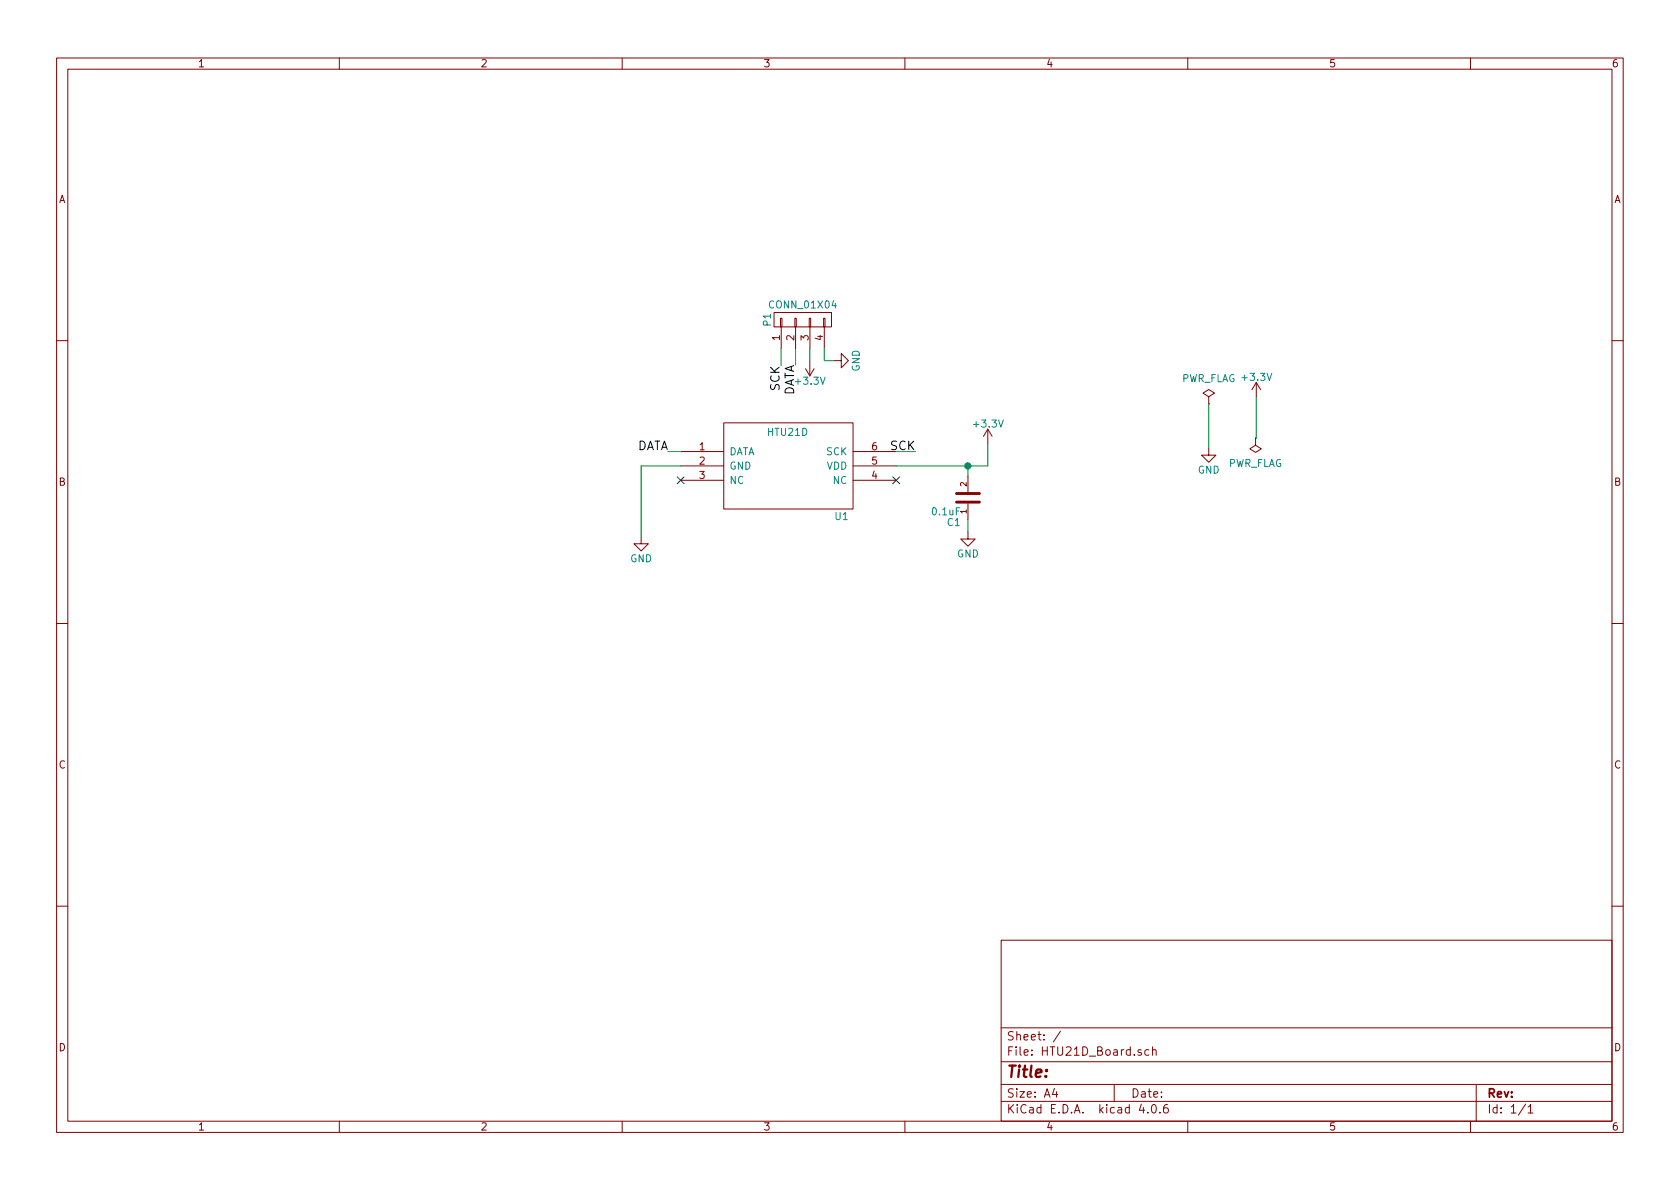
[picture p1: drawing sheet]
EESchema Schematic File Version 2
LIBS:power
LIBS:PowerDEEI
LIBS:PASIVOS
LIBS:Circuitos_Integrados
LIBS:device
LIBS:transistors
LIBS:conn
LIBS:linear
LIBS:regul
LIBS:74xx
LIBS:cmos4000
LIBS:adc-dac
LIBS:memory
LIBS:xilinx
LIBS:microcontrollers
LIBS:dsp
LIBS:microchip
LIBS:analog_switches
LIBS:motorola
LIBS:texas
LIBS:intel
LIBS:audio
LIBS:interface
LIBS:digital-audio
LIBS:philips
LIBS:display
LIBS:cypress
LIBS:siliconi
LIBS:opto
LIBS:atmel
LIBS:contrib
LIBS:valves
LIBS:HTU21D_Board-cache
EELAYER 25 0
EELAYER END
$Descr A4 11693 8268
encoding utf-8
Sheet 1 1
Title ""
Date ""
Rev ""
Comp ""
Comment1 ""
Comment2 ""
Comment3 ""
Comment4 ""
$EndDescr
$Comp
L HTU21D U1
U 1 1
P 5488 3234
F 0 "U1" H 5858 2886 50  0000 C CNN
F 1 "HTU21D" H 5482 3472 50  0000 C CNN
F 2 "Housings_DFN_QFN:DFN-6-1EP_3x3mm_Pitch0.95mm" H 5220 2888 50  0001 C CNN
F 3 "DOCUMENTATION" H 5364 2790 50  0001 C CNN
	1    5488 3234
	1    0    0    -1  
$EndComp
$Comp
L GND #PWR01
U 1 1
P 4463 3726
F 0 "#PWR01" H 4463 3476 50  0001 C CNN
F 1 "GND" H 4463 3576 50  0000 C CNN
F 2 "" H 4463 3726 50  0000 C CNN
F 3 "" H 4463 3726 50  0000 C CNN
	1    4463 3726
	1    0    0    -1  
$EndComp
$Comp
L C C1
U 1 1
P 6738 3456
F 0 "C1" H 6788 3631 50  0000 L CNN
F 1 "0.1uF" H 6788 3556 50  0000 L CNN
F 2 "Capacitors_SMD:C_0603" H 6776 3306 50  0001 C CNN
F 3 "" H 6763 3556 50  0001 C CNN
F 4 "xxxx" H 6863 3356 60  0001 C CNN "Info Huella"
F 5 "xxxx" H 6738 3176 60  0001 C CNN "manf#"
	1    6738 3456
	-1   0    0    1   
$EndComp
NoConn ~ 4738 3334
NoConn ~ 6238 3334
$Comp
L +3.3V #PWR02
U 1 1
P 6876 3078
F 0 "#PWR02" H 6876 2928 50  0001 C CNN
F 1 "+3.3V" H 6876 3218 50  0000 C CNN
F 2 "" H 6876 3078 50  0000 C CNN
F 3 "" H 6876 3078 50  0000 C CNN
	1    6876 3078
	1    0    0    -1  
$EndComp
$Comp
L GND #PWR03
U 1 1
P 6738 3693
F 0 "#PWR03" H 6738 3443 50  0001 C CNN
F 1 "GND" H 6738 3543 50  0000 C CNN
F 2 "" H 6738 3693 50  0000 C CNN
F 3 "" H 6738 3693 50  0000 C CNN
	1    6738 3693
	1    0    0    -1  
$EndComp
$Comp
L +3.3V #PWR04
U 1 1
P 8745 2753
F 0 "#PWR04" H 8745 2603 50  0001 C CNN
F 1 "+3.3V" H 8745 2893 50  0000 C CNN
F 2 "" H 8745 2753 50  0000 C CNN
F 3 "" H 8745 2753 50  0000 C CNN
	1    8745 2753
	1    0    0    -1  
$EndComp
$Comp
L GND #PWR05
U 1 1
P 8414 3109
F 0 "#PWR05" H 8414 2859 50  0001 C CNN
F 1 "GND" H 8414 2959 50  0000 C CNN
F 2 "" H 8414 3109 50  0000 C CNN
F 3 "" H 8414 3109 50  0000 C CNN
	1    8414 3109
	1    0    0    -1  
$EndComp
$Comp
L PWR_FLAG #FLG06
U 1 1
P 8414 2802
F 0 "#FLG06" H 8414 2897 50  0001 C CNN
F 1 "PWR_FLAG" H 8414 2982 50  0000 C CNN
F 2 "" H 8414 2802 50  0000 C CNN
F 3 "" H 8414 2802 50  0000 C CNN
	1    8414 2802
	1    0    0    -1  
$EndComp
$Comp
L PWR_FLAG #FLG07
U 1 1
P 8740 3040
F 0 "#FLG07" H 8740 3135 50  0001 C CNN
F 1 "PWR_FLAG" H 8740 3220 50  0000 C CNN
F 2 "" H 8740 3040 50  0000 C CNN
F 3 "" H 8740 3040 50  0000 C CNN
	1    8740 3040
	-1   0    0    1   
$EndComp
$Comp
L CONN_01X04 P1
U 1 1
P 5588 2216
F 0 "P1" H 5588 2466 50  0000 C CNN
F 1 "CONN_01X04" V 5688 2216 50  0000 C CNN
F 2 "Pin_Headers:Pin_Header_Straight_2x02_Pitch2.54mm" H 5588 2216 50  0001 C CNN
F 3 "" H 5588 2216 50  0000 C CNN
	1    5588 2216
	0    -1   -1   0   
$EndComp
$Comp
L +3.3V #PWR08
U 1 1
P 5637 2507
F 0 "#PWR08" H 5637 2357 50  0001 C CNN
F 1 "+3.3V" H 5637 2647 50  0000 C CNN
F 2 "" H 5637 2507 50  0000 C CNN
F 3 "" H 5637 2507 50  0000 C CNN
	1    5637 2507
	-1   0    0    1   
$EndComp
$Comp
L GND #PWR09
U 1 1
P 5806 2501
F 0 "#PWR09" H 5806 2251 50  0001 C CNN
F 1 "GND" H 5806 2351 50  0000 C CNN
F 2 "" H 5806 2501 50  0000 C CNN
F 3 "" H 5806 2501 50  0000 C CNN
	1    5806 2501
	0    -1   -1   0   
$EndComp
Text Label 5437 2536 3    60   ~ 0
SCK
Text Label 4650 3134 2    60   ~ 0
DATA
Wire Wire Line
	4650 3134 4738 3134
Wire Wire Line
	6238 3134 6372 3134
Wire Wire Line
	6238 3234 6876 3234
Wire Wire Line
	6876 3234 6876 3078
Wire Wire Line
	4463 3726 4463 3234
Wire Wire Line
	4463 3234 4738 3234
Wire Wire Line
	6738 3306 6738 3234
Wire Wire Line
	6738 3234 6737 3234
Connection ~ 6737 3234
Wire Wire Line
	6738 3693 6738 3606
Wire Wire Line
	8745 2753 8745 3041
Wire Wire Line
	8745 3041 8740 3041
Wire Wire Line
	8740 3041 8740 3040
Wire Wire Line
	8414 3109 8414 2802
Wire Wire Line
	5637 2507 5637 2416
Wire Wire Line
	5637 2416 5638 2416
Wire Wire Line
	5806 2501 5738 2501
Wire Wire Line
	5738 2501 5738 2416
Wire Wire Line
	5538 2531 5538 2416
Wire Wire Line
	5437 2536 5437 2416
Wire Wire Line
	5437 2416 5438 2416
Text Label 5538 2531 3    60   ~ 0
DATA
Text Label 6372 3134 2    60   ~ 0
SCK
$EndSCHEMATC
